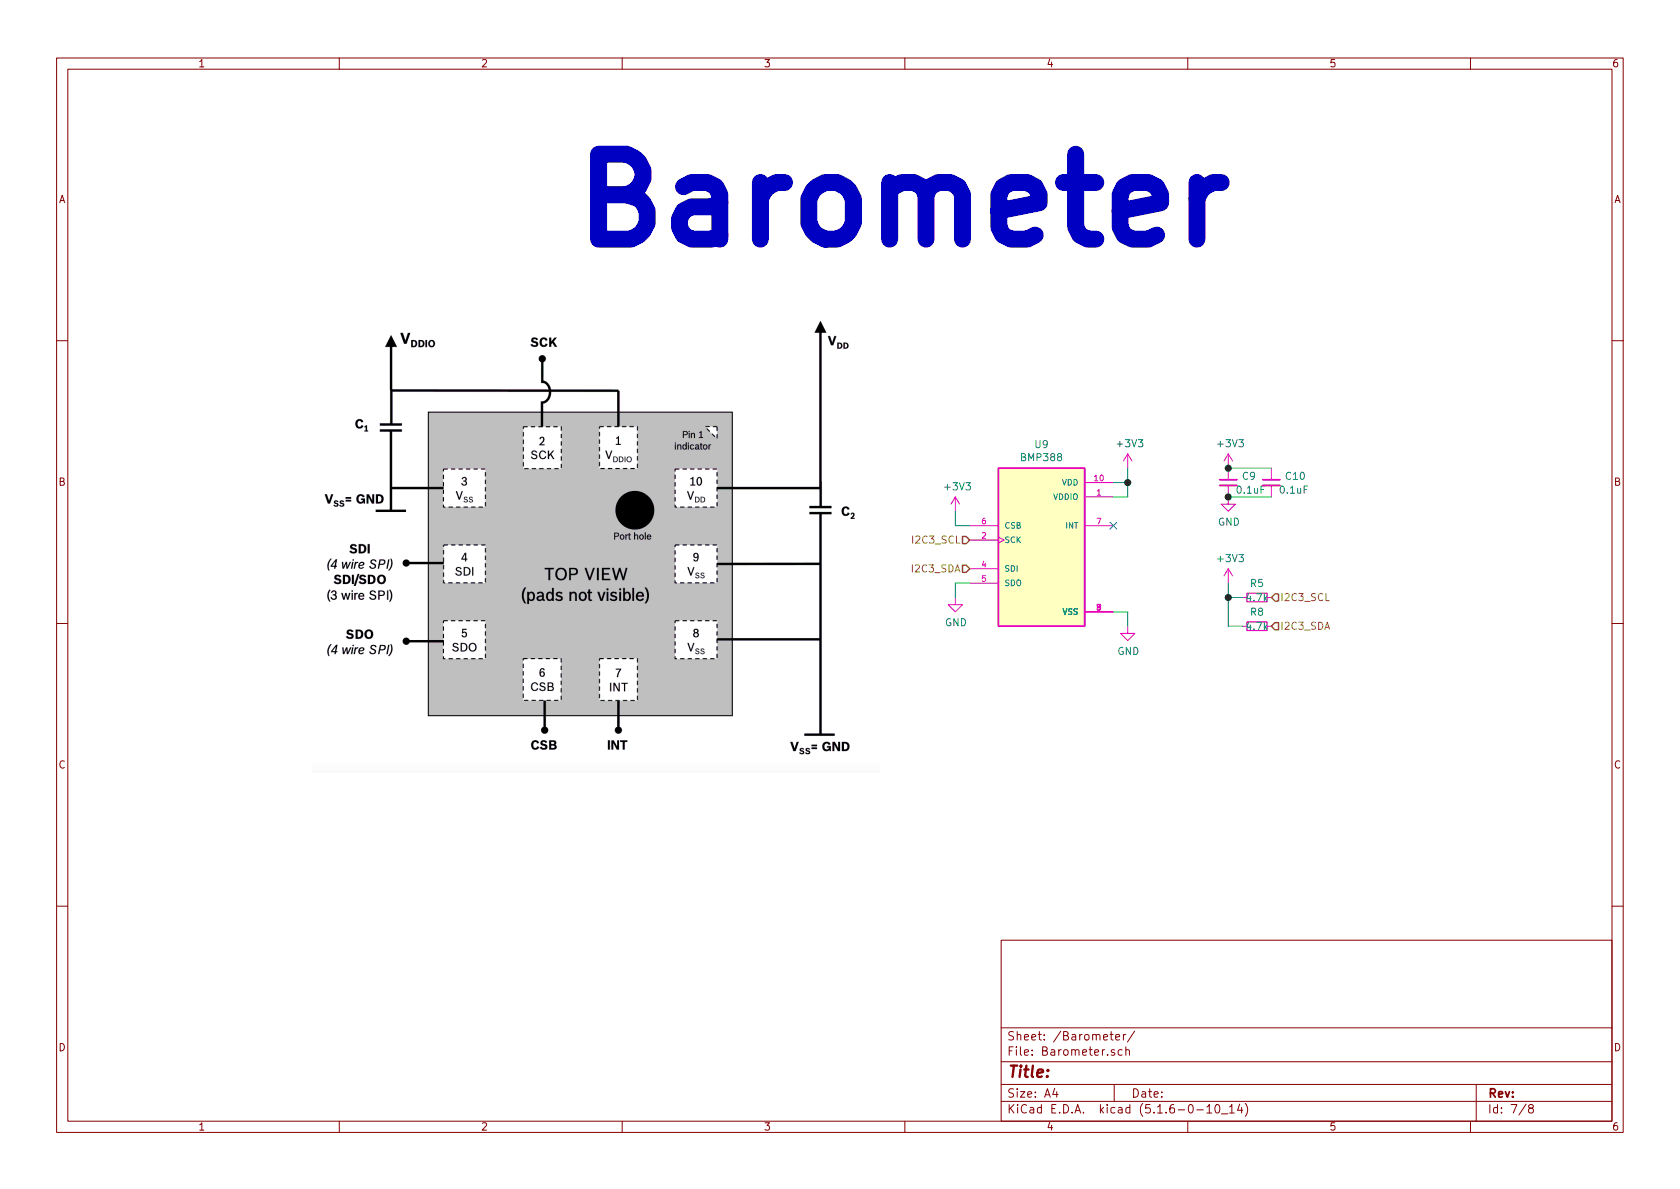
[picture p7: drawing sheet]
EESchema Schematic File Version 4
EELAYER 30 0
EELAYER END
$Descr A4 11693 8268
encoding utf-8
Sheet 7 8
Title ""
Date ""
Rev ""
Comp ""
Comment1 ""
Comment2 ""
Comment3 ""
Comment4 ""
$EndDescr
Text HLabel 6750 3950 0    50   Input ~ 0
I2C3_SDA
Text HLabel 6750 3750 0    50   Input ~ 0
I2C3_SCL
$Comp
L JPW_Symbols:BMP388 U9
U 1 1
P 7250 3850
F 0 "U9" H 7250 4617 50  0000 C CNN
F 1 "BMP388" H 7250 4526 50  0000 C CNN
F 2 "Footprints:BMP388" H 7250 4600 50  0001 L BNN
F 3 "" H 7250 3850 50  0001 L BNN
	1    7250 3850
	1    0    0    -1  
$EndComp
$Comp
L power:+3V3 #PWR0110
U 1 1
P 7850 3250
F 0 "#PWR0110" H 7850 3100 50  0001 C CNN
F 1 "+3V3" H 7865 3423 50  0000 C CNN
F 2 "" H 7850 3250 50  0001 C CNN
F 3 "" H 7850 3250 50  0001 C CNN
	1    7850 3250
	1    0    0    -1  
$EndComp
Wire Wire Line
	7750 3350 7850 3350
Wire Wire Line
	7850 3350 7850 3250
Wire Wire Line
	7850 3350 7850 3450
Wire Wire Line
	7850 3450 7750 3450
Connection ~ 7850 3350
$Comp
L power:+3V3 #PWR0111
U 1 1
P 6650 3550
F 0 "#PWR0111" H 6650 3400 50  0001 C CNN
F 1 "+3V3" H 6665 3723 50  0000 C CNN
F 2 "" H 6650 3550 50  0001 C CNN
F 3 "" H 6650 3550 50  0001 C CNN
	1    6650 3550
	1    0    0    -1  
$EndComp
Wire Wire Line
	6650 3550 6650 3650
Wire Wire Line
	6650 3650 6750 3650
$Comp
L power:GND #PWR0170
U 1 1
P 6650 4150
F 0 "#PWR0170" H 6650 3900 50  0001 C CNN
F 1 "GND" H 6655 3977 50  0000 C CNN
F 2 "" H 6650 4150 50  0001 C CNN
F 3 "" H 6650 4150 50  0001 C CNN
	1    6650 4150
	1    0    0    -1  
$EndComp
Wire Wire Line
	6650 4150 6650 4050
Wire Wire Line
	6650 4050 6750 4050
$Comp
L power:GND #PWR0171
U 1 1
P 7850 4350
F 0 "#PWR0171" H 7850 4100 50  0001 C CNN
F 1 "GND" H 7855 4177 50  0000 C CNN
F 2 "" H 7850 4350 50  0001 C CNN
F 3 "" H 7850 4350 50  0001 C CNN
	1    7850 4350
	1    0    0    -1  
$EndComp
Wire Wire Line
	7850 4350 7850 4250
Wire Wire Line
	7850 4250 7750 4250
NoConn ~ 7750 3650
$Comp
L power:+3V3 #PWR0174
U 1 1
P 8550 4050
F 0 "#PWR0174" H 8550 3900 50  0001 C CNN
F 1 "+3V3" H 8565 4223 50  0000 C CNN
F 2 "" H 8550 4050 50  0001 C CNN
F 3 "" H 8550 4050 50  0001 C CNN
	1    8550 4050
	1    0    0    -1  
$EndComp
Text HLabel 8850 4150 2    50   Input ~ 0
I2C3_SCL
Text HLabel 8850 4350 2    50   Input ~ 0
I2C3_SDA
$Comp
L Device:R_Small R5
U 1 1
P 8750 4150
F 0 "R5" V 8650 4150 50  0000 C CNN
F 1 "4.7k" V 8750 4150 50  0000 C CNN
F 2 "Resistor_SMD:R_0402_1005Metric" H 8750 4150 50  0001 C CNN
F 3 "~" H 8750 4150 50  0001 C CNN
	1    8750 4150
	0    1    1    0   
$EndComp
$Comp
L Device:R_Small R8
U 1 1
P 8750 4350
F 0 "R8" V 8650 4350 50  0000 C CNN
F 1 "4.7k" V 8750 4350 50  0000 C CNN
F 2 "Resistor_SMD:R_0402_1005Metric" H 8750 4350 50  0001 C CNN
F 3 "~" H 8750 4350 50  0001 C CNN
	1    8750 4350
	0    1    1    0   
$EndComp
Wire Wire Line
	8550 4050 8550 4150
Wire Wire Line
	8550 4150 8650 4150
Wire Wire Line
	8550 4150 8550 4350
Wire Wire Line
	8550 4350 8650 4350
Connection ~ 8550 4150
$Comp
L power:+3V3 #PWR0175
U 1 1
P 8550 3250
F 0 "#PWR0175" H 8550 3100 50  0001 C CNN
F 1 "+3V3" H 8565 3423 50  0000 C CNN
F 2 "" H 8550 3250 50  0001 C CNN
F 3 "" H 8550 3250 50  0001 C CNN
	1    8550 3250
	1    0    0    -1  
$EndComp
$Comp
L Device:C_Small C10
U 1 1
P 8850 3350
F 0 "C10" H 8942 3396 50  0000 L CNN
F 1 "0.1uF" H 8900 3300 50  0000 L CNN
F 2 "Capacitor_SMD:C_0402_1005Metric" H 8850 3350 50  0001 C CNN
F 3 "~" H 8850 3350 50  0001 C CNN
	1    8850 3350
	1    0    0    -1  
$EndComp
$Comp
L Device:C_Small C9
U 1 1
P 8550 3350
F 0 "C9" H 8642 3396 50  0000 L CNN
F 1 "0.1uF" H 8600 3300 50  0000 L CNN
F 2 "Capacitor_SMD:C_0402_1005Metric" H 8550 3350 50  0001 C CNN
F 3 "~" H 8550 3350 50  0001 C CNN
	1    8550 3350
	1    0    0    -1  
$EndComp
Wire Wire Line
	8550 3250 8850 3250
Connection ~ 8550 3250
$Comp
L power:GND #PWR0176
U 1 1
P 8550 3450
F 0 "#PWR0176" H 8550 3200 50  0001 C CNN
F 1 "GND" H 8555 3277 50  0000 C CNN
F 2 "" H 8550 3450 50  0001 C CNN
F 3 "" H 8550 3450 50  0001 C CNN
	1    8550 3450
	1    0    0    -1  
$EndComp
Connection ~ 8550 3450
Wire Wire Line
	8550 3450 8850 3450
Text Notes 3950 1750 0    591  ~ 118
Barometer
$EndSCHEMATC
